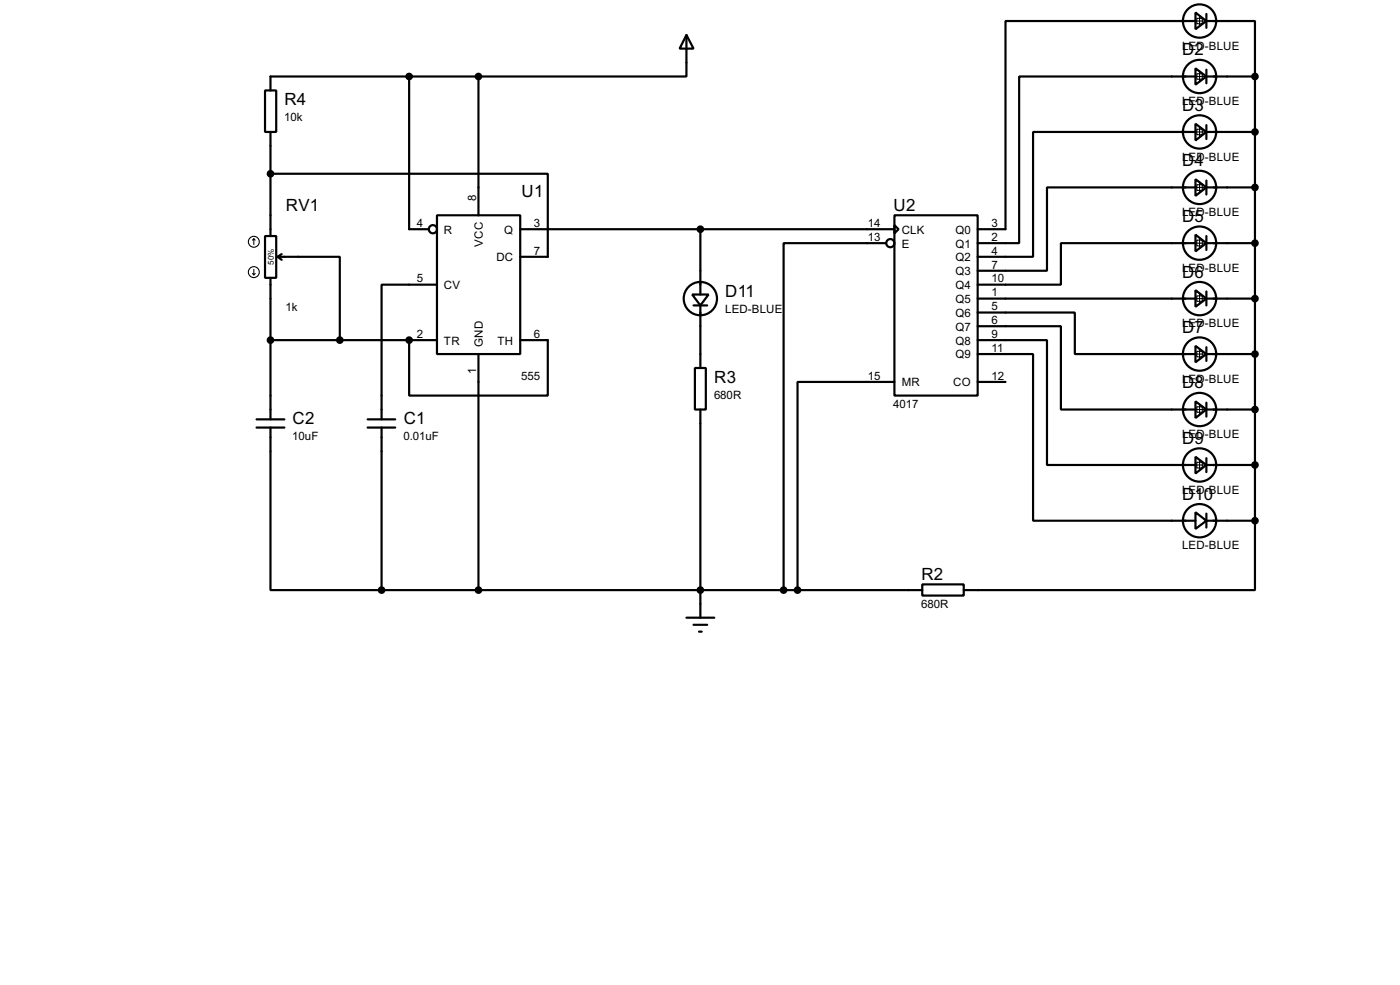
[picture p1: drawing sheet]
<svg xmlns="http://www.w3.org/2000/svg" width="256mm" height="180mm" viewBox="0 0 256 180" stroke-linecap="round" stroke-linejoin="round" font-family="sans-serif">
<g fill="none" stroke="#000" stroke-width=".4">
<path d="M48.6 16.6h2v7.6h-2zM75 14v28h3.5M87.7 14h-38.1v2.6M87.7 14v25.4M125.8 6.4l1.3 2.5h-2.6zM125.8 6.4v7.6h-38.1M219 2.3l2 1.6-2 1.5zM219 12.5l2 1.5-2 1.5zM219 3.9h-34.8v38.1h-5.1M219 14h-32.3v30.5h-7.6M221 3.9h8.9v10.1M221 14h8.9"/>
<path d="M221 2.6v2.5M221 12.8v2.5M229.9 14v81.3M49.6 31.8h50.8v15.2h-5.1M49.6 24.2v19M80.1 39.4h15.2v25.4h-15.2zM163.9 39.4h15.2v33h-15.2zM219 22.7l2 1.5-2 1.5zM219 32.8l2 1.5-2 1.6zM219 24.2h-29.7v22.8h-10.2M219 34.3h-27.2v15.3h-12.7M221 24.2h8.9"/>
<path d="M221 34.3h8.9M221 22.9v2.6M221 33.1v2.5M48.6 43.2h2v7.7h-2zM49.6 50.9v25.9M50.9 47h11.4v15.3M50.9 47l.7 .6M51.6 46.5l-.7 .5M80.1 52.1h-10.2v24.7M95.3 42h68.6M126.8 53.9h3l-1.5 2zM127.1 55.9h2.5"/>
<path d="M128.3 42v11.9M128.3 55.9v11.5M162.4 44.5h-18.8v63.5M163.9 41.2l.7 .8-.7 .7zM179.1 57.2h17.8v7.6h22.1M179.1 59.7h15.3v15.3h24.6M179.1 54.7h39.9M219 43l2 1.5-2 1.5zM219 53.1l2 1.6-2 1.5zM219 44.5h-24.6v7.6h-15.3M221 54.7h8.9M221 44.5h8.9"/>
<path d="M221 43.2v2.6M221 53.4v2.5M47 76.8h5.1M47 78.3h5.1M49.6 78.3v29.7h20.3M49.6 62.3h30.5M67.4 76.8h5M67.4 78.3h5M69.9 78.3v29.7M75 62.3v10.1h25.4v-10.1h-5.1M87.7 64.8v43.2M127.3 67.4h2v7.6h-2z"/>
<path d="M128.3 75v38.1M163.9 69.9h-17.8v38.1M179.1 62.3h12.7v22.8h27.2M179.1 64.8h10.2v30.5h29.7M179.1 69.9h5.1M219 63.3l2 1.5-2 1.5zM219 73.5l2 1.5-2 1.5zM221 64.8h8.9M221 75h8.9M221 63.6v2.5M221 73.7v2.6M219 83.6l2 1.5-2 1.6z"/>
<path d="M219 93.8l2 1.5-2 1.5zM221 95.3h8.9M221 85.1h8.9M221 83.9v2.5M221 94v2.6M229.9 95.3v12.7h-53.3M69.9 108h99.1M125.8 113.1h5.1M127.1 114.4h2.5M128.1 115.6h.5M169 107h7.6v2h-7.6z"/>
<circle cx="219.7" cy="14" r="3.1"/>
<circle cx="219.7" cy="3.9" r="3.1"/>
<circle cx="219.7" cy="34.3" r="3.1"/>
<circle cx="219.7" cy="24.2" r="3.1"/>
<circle cx="79.3" cy="42" r=".75"/>
<circle cx="128.3" cy="54.7" r="3.1"/>
<circle cx="163.1" cy="44.5" r=".75"/>
<circle cx="219.7" cy="44.5" r="3.1"/>
<circle cx="219.7" cy="54.7" r="3.1"/>
<circle cx="219.7" cy="75" r="3.1"/>
<circle cx="219.7" cy="64.8" r="3.1"/>
<circle cx="219.7" cy="95.3" r="3.1"/>
<circle cx="219.7" cy="85.1" r="3.1"/>
</g>
<circle cx="75" cy="62.3" r=".2" fill="#000"/>
<g fill="none" stroke="#000" stroke-width=".2">
<path d="M218.7 3.9h2.1M218.7 14h2.1M219.3 3.4h1v1h-1zM219.3 13.5h1v1h-1zM219.8 2.8v2.1M219.8 13v2M218.7 24.2h2.1M218.7 34.3h2.1M219.3 23.7h1v1h-1zM219.3 33.8h1v1.1h-1zM219.8 23.2v2M219.8 33.3v2.1"/>
<path d="M46.3 50.1l.2 .2M46.5 43.7l-.2 .3M46.5 43.7l.3 .3M46.5 43.7v1.1M46.5 49.3v1M46.8 50.1l-.3 .2M218.7 44.5h2.1M218.7 54.7h2.1M219.3 44h1v1h-1zM219.3 54.2h1v1h-1zM219.8 43.5v2M219.8 53.6v2.1"/>
<path d="M218.7 64.8h2.1M218.7 75h2.1M219.3 64.3h1v1h-1zM219.3 74.5h1v1h-1zM219.8 63.8v2M219.8 74v2M218.7 85.1h2.1M219.3 84.6h1v1.1h-1zM219.8 84.1v2.1"/>
<circle cx="46.5" cy="49.8" r="1"/>
<circle cx="46.5" cy="44.3" r="1"/>
</g>
<g fill="#000" stroke="#000" stroke-width=".4">
<circle cx="74.9" cy="14" r=".5"/>
<circle cx="87.6" cy="14" r=".5"/>
<circle cx="229.9" cy="14" r=".5"/>
<circle cx="49.5" cy="31.8" r=".5"/>
<circle cx="229.9" cy="24.2" r=".5"/>
<circle cx="229.9" cy="34.3" r=".5"/>
<circle cx="128.3" cy="42" r=".5"/>
<circle cx="229.9" cy="44.5" r=".5"/>
<circle cx="229.9" cy="54.7" r=".5"/>
<circle cx="49.5" cy="62.3" r=".5"/>
<circle cx="62.2" cy="62.3" r=".5"/>
<circle cx="74.9" cy="62.3" r=".5"/>
<circle cx="229.9" cy="64.8" r=".5"/>
<circle cx="229.9" cy="75" r=".5"/>
<circle cx="229.9" cy="95.3" r=".5"/>
<circle cx="229.9" cy="85.1" r=".5"/>
<circle cx="69.9" cy="108" r=".5"/>
<circle cx="87.6" cy="108" r=".5"/>
<circle cx="128.3" cy="108" r=".5"/>
<circle cx="143.5" cy="108" r=".5"/>
<circle cx="146.1" cy="108" r=".5"/>
</g>
<g font-size="3.5">
<text x="216.6" y="10.2">D2</text>
<text x="52.1" y="19.2">R4</text>
<text x="216.6" y="20.3">D3</text>
<text x="216.6" y="30.5">D4</text>
<text x="52.4" y="38.6">RV1</text>
<text x="95.6" y="36">U1</text>
<text x="163.7" y="38.6">U2</text>
<text x="216.6" y="40.7">D5</text>
<text x="216.6" y="50.8">D6</text>
<text x="132.9" y="54.3">D11</text>
<text x="216.6" y="61">D7</text>
<text x="130.9" y="70.1">R3</text>
<text x="216.6" y="71.1">D8</text>
<text x="53.6" y="77.6">C2</text>
<text x="74" y="77.6">C1</text>
<text x="216.6" y="81.3">D9</text>
<text x="216.6" y="91.5">D10</text>
<text x="168.8" y="106.2">R2</text>
</g>
<g font-size="2.4">
<text x="216.5" y="9.1">LED-BLUE</text>
<text x="52.1" y="22.2">10k</text>
<text x="216.5" y="19.2">LED-BLUE</text>
<text x="216.5" y="29.4">LED-BLUE</text>
<text x="76.4" y="41.6">4</text>
<text x="87.3" y="36.9" transform="rotate(-90 87.3 36.9)">8</text>
<text x="97.8" y="41.6">3</text>
<text x="159" y="41.6">14</text>
<text x="181.7" y="41.6">3</text>
<text x="216.5" y="39.5">LED-BLUE</text>
<text x="81.3" y="42.7">R</text>
<text x="88.5" y="45.2" transform="rotate(-90 88.5 45.2)">VCC</text>
<text x="90.9" y="47.8">DC</text>
<text x="92.3" y="42.7">Q</text>
<text x="97.8" y="46.6">7</text>
<text x="159" y="44.1">13</text>
<text x="165.2" y="42.7">CLK</text>
<text x="165.2" y="45.3">E</text>
<text x="175" y="42.7">Q0</text>
<text x="175" y="45.3">Q1</text>
<text x="175" y="47.8">Q2</text>
<text x="181.7" y="44.1">2</text>
<text x="181.7" y="46.6">4</text>
<text x="76.4" y="51.7">5</text>
<text x="81.3" y="52.9">CV</text>
<text x="175" y="50.4">Q3</text>
<text x="175" y="52.9">Q4</text>
<text x="181.7" y="49.2">7</text>
<text x="181.7" y="51.7">10</text>
<text x="216.5" y="49.7">LED-BLUE</text>
<text x="52.3" y="56.8">1k</text>
<text x="132.8" y="57.2">LED-BLUE</text>
<text x="175" y="55.4">Q5</text>
<text x="175" y="58">Q6</text>
<text x="181.7" y="54.3">1</text>
<text x="181.7" y="56.8">5</text>
<text x="181.7" y="59.3">6</text>
<text x="216.5" y="59.9">LED-BLUE</text>
<text x="76.4" y="61.9">2</text>
<text x="81.3" y="63.1">TR</text>
<text x="88.5" y="63.5" transform="rotate(-90 88.5 63.5)">GND</text>
<text x="91.1" y="63.1">TH</text>
<text x="97.8" y="61.9">6</text>
<text x="175" y="60.5">Q7</text>
<text x="175" y="63.1">Q8</text>
<text x="175" y="65.6">Q9</text>
<text x="181.7" y="61.9">9</text>
<text x="181.7" y="64.4">11</text>
<text x="87.3" y="68.5" transform="rotate(-90 87.3 68.5)">1</text>
<text x="95.5" y="69.5">555</text>
<text x="159" y="69.5">15</text>
<text x="165.2" y="70.7">MR</text>
<text x="174.6" y="70.7">CO</text>
<text x="181.7" y="69.5">12</text>
<text x="216.5" y="70.1">LED-BLUE</text>
<text x="130.8" y="73">680R</text>
<text x="163.7" y="74.6">4017</text>
<text x="53.6" y="80.6">10uF</text>
<text x="73.9" y="80.6">0.01uF</text>
<text x="216.5" y="80.2">LED-BLUE</text>
<text x="216.5" y="90.4">LED-BLUE</text>
<text x="216.5" y="100.6">LED-BLUE</text>
<text x="168.8" y="111.2">680R</text>
</g>
<text font-size="1.7" x="50.2" y="48.4" transform="rotate(-90 50.2 48.4)">50%</text>
</svg>
